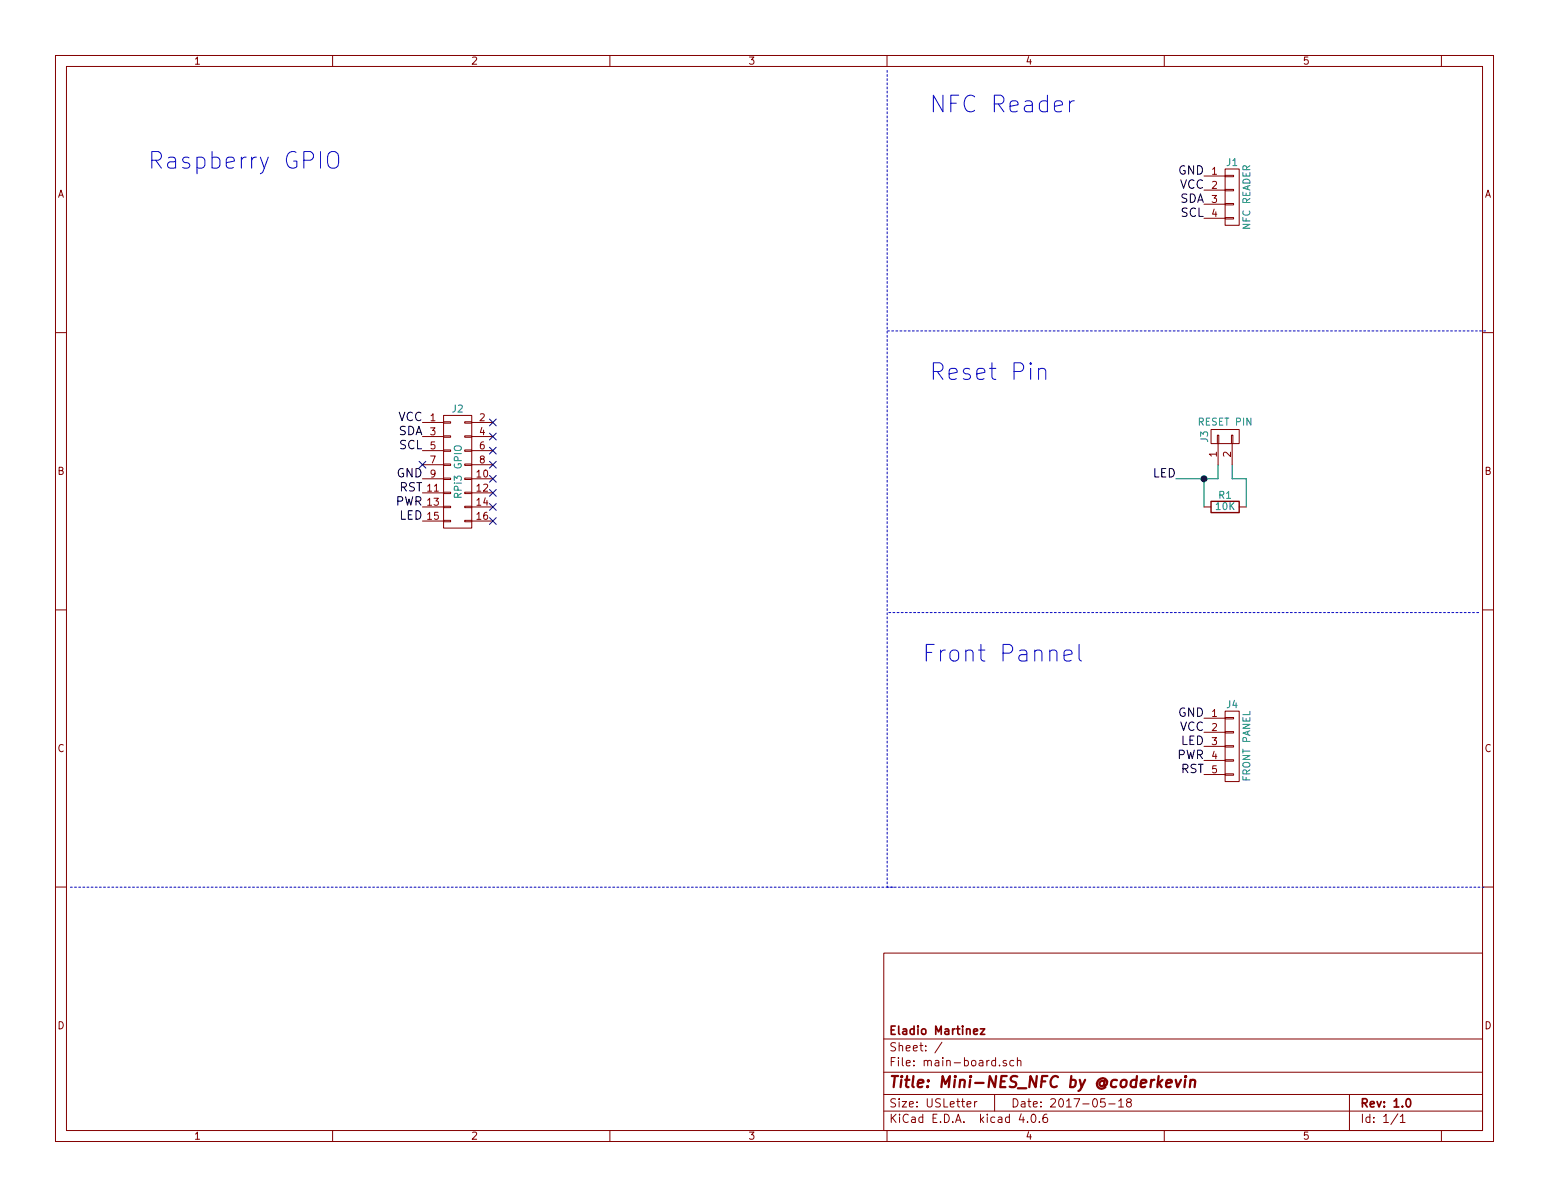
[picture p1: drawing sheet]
EESchema Schematic File Version 2
LIBS:power
LIBS:device
LIBS:transistors
LIBS:conn
LIBS:linear
LIBS:regul
LIBS:74xx
LIBS:cmos4000
LIBS:adc-dac
LIBS:memory
LIBS:xilinx
LIBS:microcontrollers
LIBS:dsp
LIBS:microchip
LIBS:analog_switches
LIBS:motorola
LIBS:texas
LIBS:intel
LIBS:audio
LIBS:interface
LIBS:digital-audio
LIBS:philips
LIBS:display
LIBS:cypress
LIBS:siliconi
LIBS:opto
LIBS:atmel
LIBS:contrib
LIBS:valves
EELAYER 25 0
EELAYER END
$Descr USLetter 11000 8500
encoding utf-8
Sheet 1 1
Title "Mini-NES_NFC by @coderkevin"
Date "2017-05-18"
Rev "1.0"
Comp "Eladio Martinez"
Comment1 ""
Comment2 ""
Comment3 ""
Comment4 ""
$EndDescr
$Comp
L CONN_02X08 J2
U 1 1
P 3250 3350
F 0 "J2" H 3250 3800 50  0000 C CNN
F 1 "RPi3 GPIO" V 3250 3350 50  0000 C CNN
F 2 "Socket_Strips:Socket_Strip_Straight_2x08_Pitch2.54mm" H 3250 2150 50  0001 C CNN
F 3 "" H 3250 2150 50  0001 C CNN
	1    3250 3350
	1    0    0    -1  
$EndComp
$Comp
L R R1
U 1 1
P 8700 3600
F 0 "R1" V 8780 3600 50  0000 C CNN
F 1 "10K" V 8700 3600 50  0000 C CNN
F 2 "Resistors_THT:R_Axial_DIN0207_L6.3mm_D2.5mm_P10.16mm_Horizontal" V 8630 3600 50  0001 C CNN
F 3 "" H 8700 3600 50  0001 C CNN
	1    8700 3600
	0    -1   -1   0   
$EndComp
$Comp
L CONN_01X04 J1
U 1 1
P 8750 1400
F 0 "J1" H 8750 1650 50  0000 C CNN
F 1 "NFC READER" V 8850 1400 50  0000 C CNN
F 2 "Connectors_Molex:Molex_PicoBlade_53047-0410_04x1.25mm_Straight" H 8750 1400 50  0001 C CNN
F 3 "" H 8750 1400 50  0001 C CNN
	1    8750 1400
	1    0    0    -1  
$EndComp
Text Label 8550 1250 2    60   ~ 0
GND
Text Label 8550 1350 2    60   ~ 0
VCC
Text Label 8550 1450 2    60   ~ 0
SDA
Text Label 8550 1550 2    60   ~ 0
SCL
Text Label 3000 3000 2    60   ~ 0
VCC
Text Label 3000 3400 2    60   ~ 0
GND
Text Label 3000 3100 2    60   ~ 0
SDA
Text Label 3000 3200 2    60   ~ 0
SCL
NoConn ~ 3000 3300
$Comp
L CONN_01X02 J3
U 1 1
P 8700 3100
F 0 "J3" H 8700 3250 50  0000 C CNN
F 1 "RESET PIN" V 8800 3100 50  0000 C CNN
F 2 "Pin_Headers:Pin_Header_Angled_1x02_Pitch2.54mm" H 8700 3100 50  0001 C CNN
F 3 "" H 8700 3100 50  0001 C CNN
	1    8700 3100
	0    -1   -1   0   
$EndComp
Wire Wire Line
	8550 3600 8550 3400
Wire Wire Line
	8650 3400 8650 3300
Wire Wire Line
	8750 3300 8750 3400
Wire Wire Line
	8750 3400 8850 3400
Wire Wire Line
	8850 3400 8850 3600
Wire Wire Line
	8350 3400 8650 3400
Text Label 3000 3700 2    60   ~ 0
LED
Text Label 8350 3400 2    60   ~ 0
LED
Connection ~ 8550 3400
NoConn ~ 3500 3000
NoConn ~ 3500 3100
NoConn ~ 3500 3200
NoConn ~ 3500 3400
NoConn ~ 3500 3500
NoConn ~ 3500 3600
NoConn ~ 3500 3700
NoConn ~ 3500 3300
Text Notes 6600 800  0    118  ~ 0
NFC Reader
Text Notes 6600 2700 0    118  ~ 0
Reset Pin
Text Notes 1050 1200 0    118  ~ 0
Raspberry GPIO
Text Notes 6550 4700 0    118  ~ 0
Front Pannel
$Comp
L CONN_01X05 J4
U 1 1
P 8750 5300
F 0 "J4" H 8750 5600 50  0000 C CNN
F 1 "FRONT PANEL" V 8850 5300 50  0000 C CNN
F 2 "Connectors_Molex:Molex_PicoBlade_53047-0510_05x1.25mm_Straight" H 8750 5300 50  0001 C CNN
F 3 "" H 8750 5300 50  0001 C CNN
	1    8750 5300
	1    0    0    -1  
$EndComp
Text Label 8550 5100 2    60   ~ 0
GND
Text Label 8550 5200 2    60   ~ 0
VCC
Text Label 8550 5300 2    60   ~ 0
LED
Text Label 8550 5400 2    60   ~ 0
PWR
Text Label 3000 3600 2    60   ~ 0
PWR
Text Label 8550 5500 2    60   ~ 0
RST
Text Label 3000 3500 2    60   ~ 0
RST
Wire Notes Line
	500  6300 10550 6300
Wire Notes Line
	6300 500  6300 6300
Wire Notes Line
	6300 6300 6350 6300
Wire Notes Line
	10500 4350 6300 4350
Wire Notes Line
	10550 2350 6300 2350
$EndSCHEMATC
